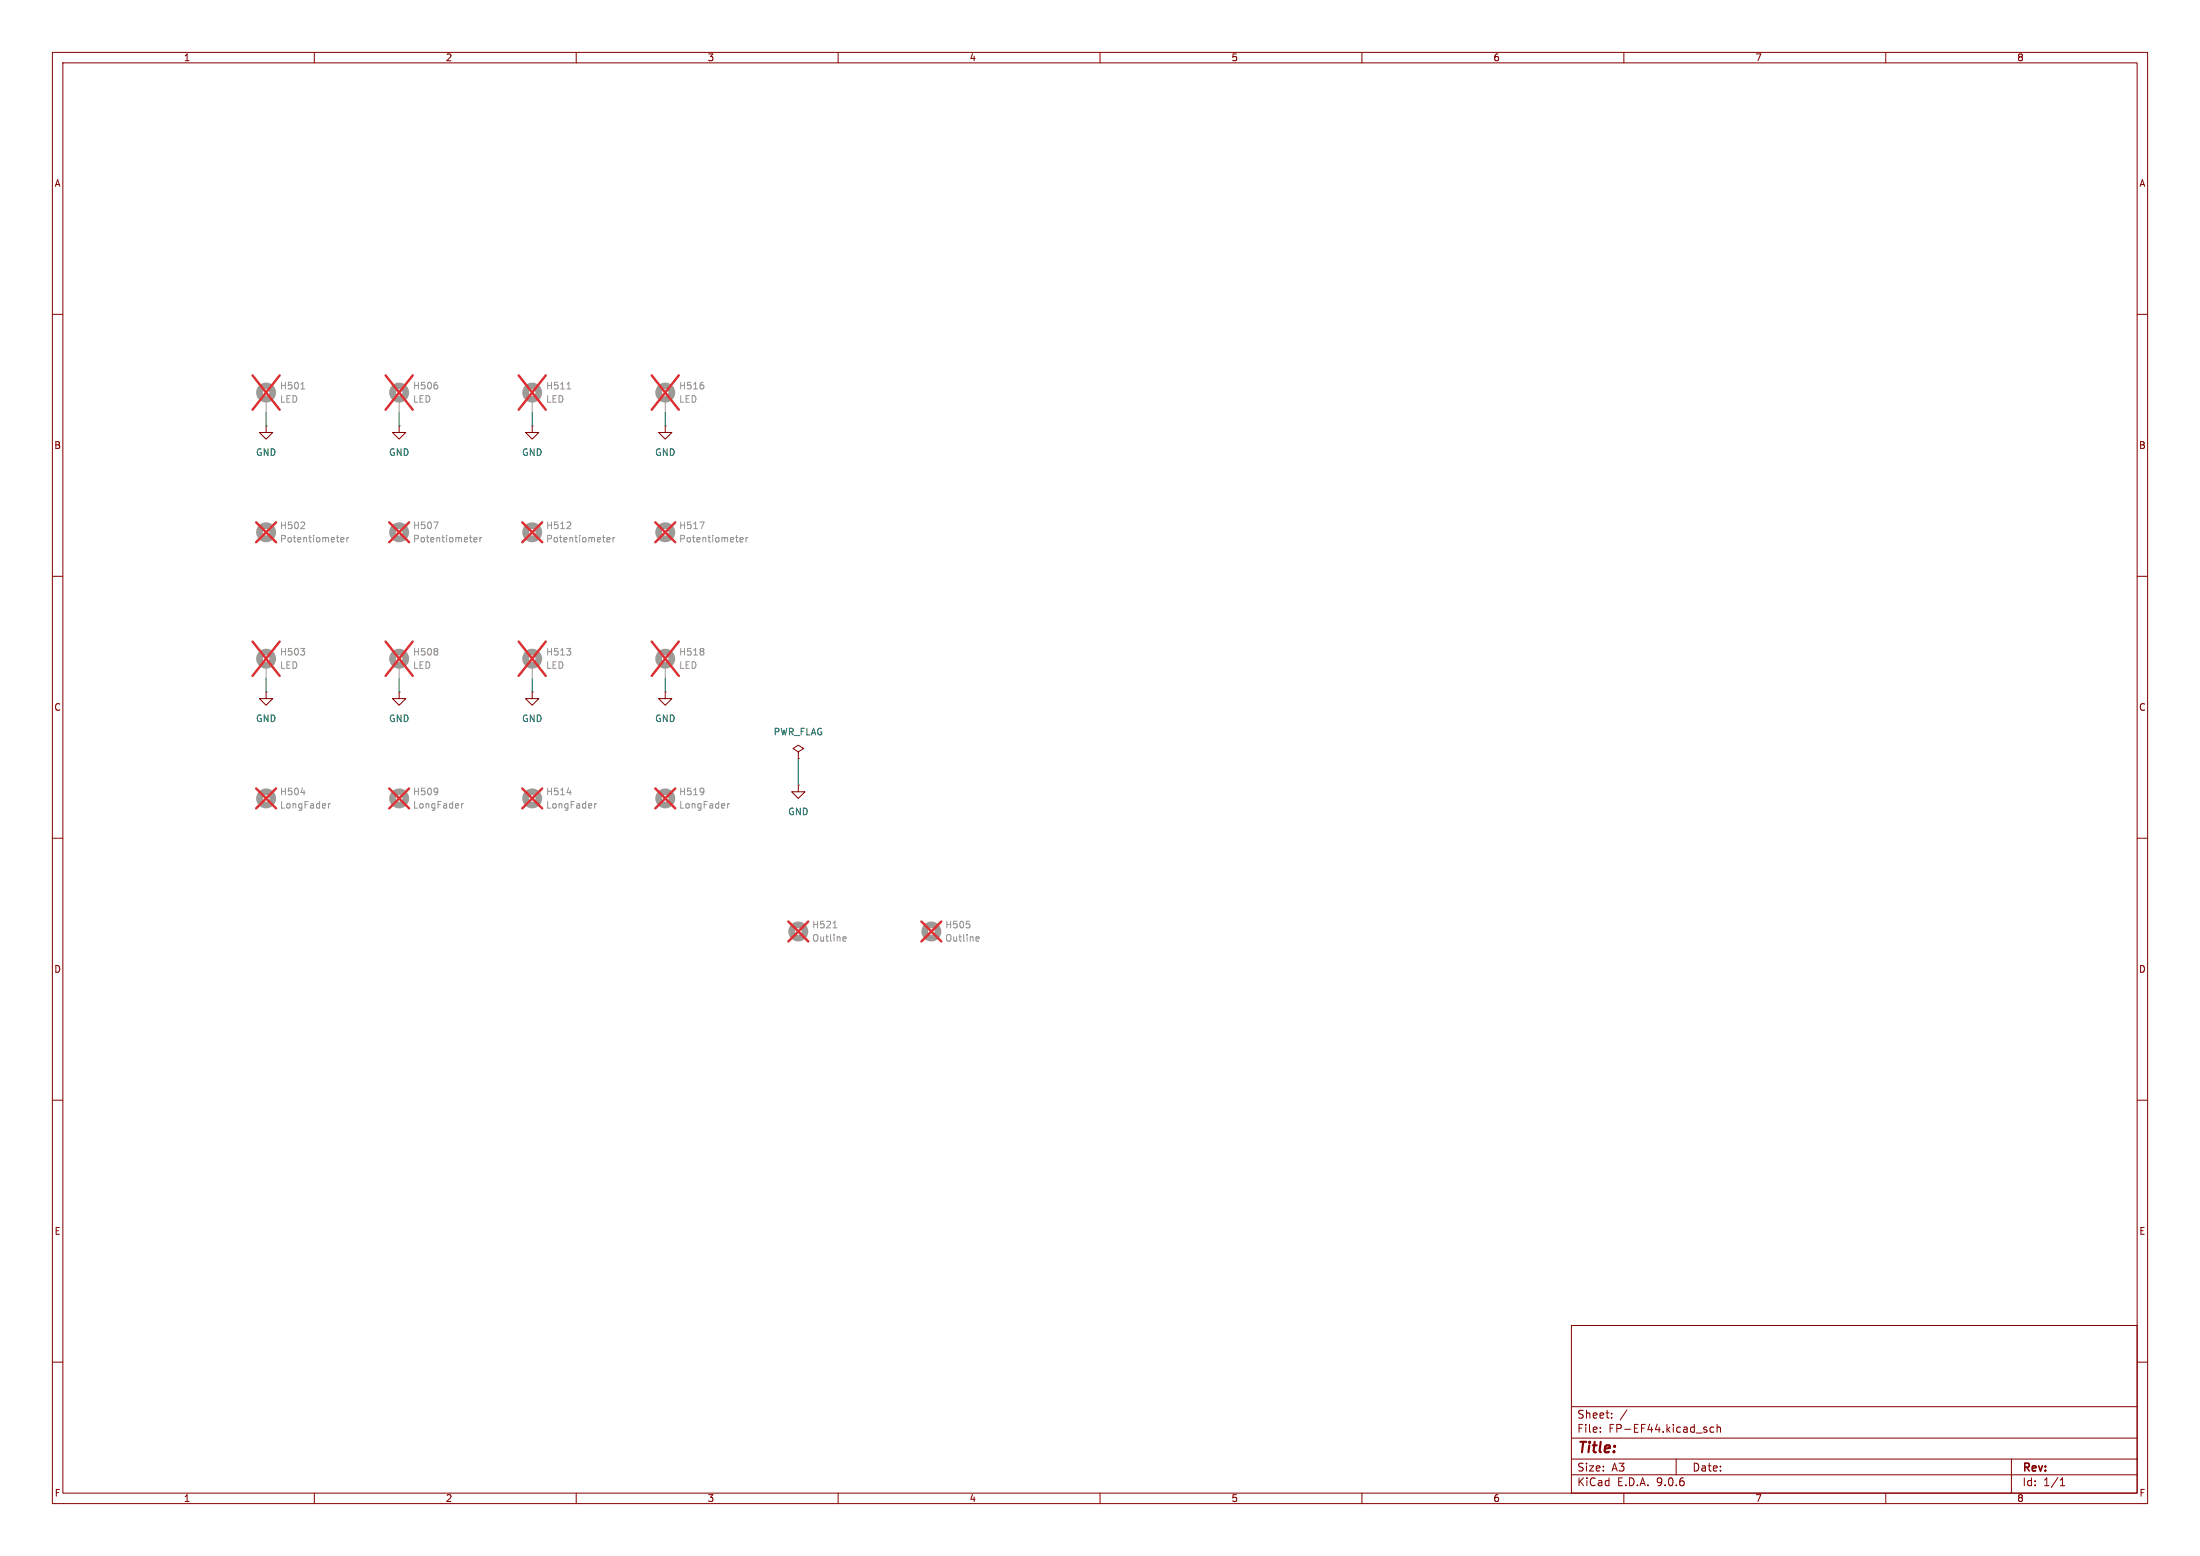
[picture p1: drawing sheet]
<svg xmlns="http://www.w3.org/2000/svg" width="420mm" height="297mm" viewBox="0 0 420 297" stroke-linecap="round" stroke-linejoin="round" font-family="sans-serif">
<g fill="none" stroke="#840000" stroke-width=".19">
<path d="M10 10h400v277h-400zM12 12h396v273h-396zM60 10v2M110 10v2M160 10v2M210 10v2M260 10v2M310 10v2M360 10v2M10 60h2M408 60h2M50.8 81.3v1.3h1.3l-1.3 1.2-1.3-1.2h1.3"/>
<path d="M50.8 81.3h.1M76.2 81.3v1.3h1.3l-1.3 1.2-1.3-1.2h1.3M76.2 81.3h.1M101.6 81.3v1.3h1.3l-1.3 1.2-1.3-1.2h1.3M101.6 81.3h.1M127 81.3v1.3h1.3l-1.3 1.2-1.3-1.2h1.3M127 81.3h.1M10 110h2M408 110h2M50.8 132.1v1.3h1.3l-1.3 1.2-1.3-1.2h1.3M50.8 132.1h.1M76.2 132.1v1.3h1.3l-1.3 1.2-1.3-1.2h1.3"/>
<path d="M76.2 132.1h.1M101.6 132.1v1.3h1.3l-1.3 1.2-1.3-1.2h1.3M101.6 132.1h.1M127 132.1v1.3h1.3l-1.3 1.2-1.3-1.2h1.3M127 132.1h.1M10 160h2M152.4 149.9v1.2h1.3l-1.3 1.3-1.3-1.3h1.3M152.4 149.9h.1M152.4 143.5l1-.6-1-.7-1 .7 1 .6v1.3M152.4 144.8h.1M408 160h2M10 210h2"/>
<path d="M408 210h2M300 253h108v32h-108zM10 260h2M300 278.5h108M300 274.5h108M300 268.5h108M305.5 273.2v.2M305.5 272.5v.1M307.7 270.5v.2M307.7 269.8v.1M310.6 269.1l-1.3 1.9M320 278.5v3"/>
<path d="M327.2 272.5l-.5-.1-.3 .3 .2 .6h.6M327.8 272.5l.2-.1 .4 .1v.9M327.8 271.9v1.5M384 278.5v6.5M408 260h2M60 285v2M110 285v2M160 285v2M210 285v2M260 285v2M300 281.5h108M310 285v2"/>
<path d="M360 285v2M393.3 283.6h.9M393.3 282.5l.4-.4v1.5"/>
</g>
<g fill="none" stroke="#9c9b98" stroke-width="1.3">
<circle cx="50.8" cy="74.9" r="1.27"/>
<circle cx="76.2" cy="74.9" r="1.27"/>
<circle cx="101.6" cy="74.9" r="1.27"/>
<circle cx="127" cy="74.9" r="1.27"/>
<circle cx="50.8" cy="101.6" r="1.27"/>
<circle cx="76.2" cy="101.6" r="1.27"/>
<circle cx="101.6" cy="101.6" r="1.27"/>
<circle cx="127" cy="101.6" r="1.27"/>
<circle cx="50.8" cy="125.7" r="1.27"/>
<circle cx="76.2" cy="125.7" r="1.27"/>
<circle cx="101.6" cy="125.7" r="1.27"/>
<circle cx="127" cy="125.7" r="1.27"/>
<circle cx="50.8" cy="152.4" r="1.27"/>
<circle cx="76.2" cy="152.4" r="1.27"/>
<circle cx="101.6" cy="152.4" r="1.27"/>
<circle cx="127" cy="152.4" r="1.27"/>
<circle cx="152.4" cy="177.8" r="1.27"/>
<circle cx="177.8" cy="177.8" r="1.27"/>
</g>
<g fill="none" stroke="#939391" stroke-width=".19">
<path d="M57.4 74.2h.8M83.5 73.6v.5M108.2 74.2h.8M134.3 73.6v.5M58.1 99.8v.4M82.8 99.6h.8l-.5 1.3M108.9 99.8v.4M133.6 99.6h.8l-.5 1.3M57.4 100.9h.8M65.1 103l.6-.1-.1-.2-.4-.1-.1 .2v.6h.5M66.2 102.6v.8M66.6 102.6l-.4 .2"/>
<path d="M90.5 103l.6-.1-.1-.2-.4-.1-.1 .2v.6h.5M91.6 102.6v.8M92 102.6l-.4 .2M108.2 100.9h.8M115.9 103l.6-.1-.1-.2-.4-.1-.1 .2v.6h.5M117 102.6v.8M117.4 102.6l-.4 .2M141.3 103l.6-.1-.1-.2-.4-.1-.1 .2v.6h.5M142.4 102.6v.8M142.8 102.6l-.4 .2M57.4 123.8h.8l-.5 .5M58.1 124.4v.5"/>
<path d="M83.5 123.9v.3M83.5 124.4v.5M108.2 123.8h.8l-.5 .5M108.9 124.4v.5M134.3 124.4v.5M134.3 123.9v.3M57.4 151.3h.8M62.7 153.4v.8M63.1 153.4l-.4 .2M83.5 150.6v.8M83.6 151l-.1 .1M88.1 153.4v.8"/>
<path d="M88.5 153.4l-.4 .2M108.2 151.3h.8M113.5 153.4v.8M113.9 153.4l-.4 .2M134.3 150.6v.8M134.4 151l-.1 .1M138.9 153.4v.8M139.3 153.4l-.4 .2M159 177.1h.8M161.1 178.8l.4 .1v.2l-.6 .1M161.5 179.6h-.4M185.1 176.4v.6"/>
<path d="M186.5 178.8l.4 .1v.2l-.6 .1M186.9 179.6h-.4"/>
</g>
<g fill="none" stroke="#e12e31" stroke-width=".46">
<path d="M48.2 71.7l5.2 6.5M53.4 71.7l-5.2 6.5M73.6 71.7l5.2 6.5M78.8 71.7l-5.2 6.5M99 71.7l5.2 6.5M104.2 71.7l-5.2 6.5M124.4 71.7l5.2 6.5M129.6 71.7l-5.2 6.5M48.9 99.7l3.8 3.8M52.7 99.7l-3.8 3.8M74.3 99.7l3.8 3.8M78.1 99.7l-3.8 3.8"/>
<path d="M99.7 99.7l3.8 3.8M103.5 99.7l-3.8 3.8M125.1 99.7l3.8 3.8M128.9 99.7l-3.8 3.8M48.2 122.5l5.2 6.5M53.4 122.5l-5.2 6.5M73.6 122.5l5.2 6.5M78.8 122.5l-5.2 6.5M99 122.5l5.2 6.5M104.2 122.5l-5.2 6.5M124.4 122.5l5.2 6.5M129.6 122.5l-5.2 6.5"/>
<path d="M48.9 150.5l3.8 3.8M52.7 150.5l-3.8 3.8M74.3 150.5l3.8 3.8M78.1 150.5l-3.8 3.8M99.7 150.5l3.8 3.8M103.5 150.5l-3.8 3.8M125.1 150.5l3.8 3.8M128.9 150.5l-3.8 3.8M150.5 175.9l3.8 3.8M154.3 175.9l-3.8 3.8M175.9 175.9l3.8 3.8M179.7 175.9l-3.8 3.8"/>
</g>
<path d="M50.8 76.2v2.5M76.2 76.2v2.5M101.6 76.2v2.5M127 76.2v2.5M50.8 127v2.5M76.2 127v2.5M101.6 127v2.5M127 127v2.5" fill="none" stroke="#9c9b98" stroke-width=".19"/>
<path d="M50.8 78.7v2.6M76.2 78.7v2.6M101.6 78.7v2.6M127 78.7v2.6M50.8 129.5v2.6M76.2 129.5v2.6M101.6 129.5v2.6M127 129.5v2.6M152.4 144.8v5.1" fill="none" stroke="#009600" stroke-width=".19"/>
<text font-size="2.8" fill="#840000" x="301" y="277.9">Title:</text>
<g font-size="2.1" fill="#840000">
<text x="301" y="273.7">File:</text>
<text x="301" y="271">Sheet:</text>
<text x="307.1" y="273.7">FP-EF44.kicad_sch</text>
<text x="301" y="281.1">Size:</text>
<text x="307.6" y="281.1">A3</text>
<text x="323" y="281.1">Date:</text>
<text x="386" y="281.3">Rev:</text>
<text x="301" y="283.9">KiCad</text>
<text x="308.7" y="283.9">E.D.A.</text>
<text x="316.3" y="283.9">9.0.6</text>
<text x="386" y="283.9">Id:</text>
<text x="390.1" y="283.9">1/1</text>
</g>
<g font-size="1.8" fill="#840000">
<text x="35" y="11.9">1</text>
<text x="85" y="11.9">2</text>
<text x="135" y="11.9">3</text>
<text x="185" y="11.9">4</text>
<text x="235" y="11.9">5</text>
<text x="285" y="11.9">6</text>
<text x="335" y="11.9">7</text>
<text x="385" y="11.9">8</text>
<text x="10.3" y="35.9">A</text>
<text x="408.3" y="35.9">A</text>
<text x="10.3" y="85.9">B</text>
<text x="408.2" y="85.9">B</text>
<text x="10.3" y="135.9">C</text>
<text x="408.2" y="135.9">C</text>
<text x="10.3" y="185.9">D</text>
<text x="408.2" y="185.9">D</text>
<text x="10.3" y="235.9">E</text>
<text x="408.3" y="235.9">E</text>
<text x="10.3" y="285.9">F</text>
<text x="35" y="286.9">1</text>
<text x="85" y="286.9">2</text>
<text x="135" y="286.9">3</text>
<text x="185" y="286.9">4</text>
<text x="235" y="286.9">5</text>
<text x="285" y="286.9">6</text>
<text x="335" y="286.9">7</text>
<text x="385" y="286.9">8</text>
<text x="408.3" y="285.9">F</text>
</g>
<g font-size="1.8" fill="#939391">
<text x="53.3" y="77.1">LED</text>
<text x="53.3" y="74.5">H501</text>
<text x="78.7" y="77.1">LED</text>
<text x="78.7" y="74.5">H506</text>
<text x="104.1" y="77.1">LED</text>
<text x="104.1" y="74.5">H511</text>
<text x="129.5" y="77.1">LED</text>
<text x="129.5" y="74.5">H516</text>
<text x="53.3" y="101.2">H502</text>
<text x="78.7" y="101.2">H507</text>
<text x="104.1" y="101.2">H512</text>
<text x="129.5" y="101.2">H517</text>
<text x="53.3" y="103.7">Potentiometer</text>
<text x="78.7" y="103.7">Potentiometer</text>
<text x="104.1" y="103.7">Potentiometer</text>
<text x="129.5" y="103.7">Potentiometer</text>
<text x="53.3" y="125.3">H503</text>
<text x="78.7" y="125.3">H508</text>
<text x="104.1" y="125.3">H513</text>
<text x="129.5" y="125.3">H518</text>
<text x="53.3" y="127.9">LED</text>
<text x="78.7" y="127.9">LED</text>
<text x="104.1" y="127.9">LED</text>
<text x="129.5" y="127.9">LED</text>
<text x="53.3" y="154.5">LongFader</text>
<text x="53.3" y="152">H504</text>
<text x="78.7" y="154.5">LongFader</text>
<text x="78.7" y="152">H509</text>
<text x="104.1" y="154.5">LongFader</text>
<text x="104.1" y="152">H514</text>
<text x="129.5" y="154.5">LongFader</text>
<text x="129.5" y="152">H519</text>
<text x="154.9" y="177.4">H521</text>
<text x="154.9" y="179.9">Outline</text>
<text x="180.3" y="177.4">H505</text>
<text x="180.3" y="179.9">Outline</text>
</g>
<g font-size="1.8" fill="#006464">
<text x="48.8" y="87.2">GND</text>
<text x="74.2" y="87.2">GND</text>
<text x="99.6" y="87.2">GND</text>
<text x="125" y="87.2">GND</text>
<text x="48.8" y="138">GND</text>
<text x="74.2" y="138">GND</text>
<text x="99.6" y="138">GND</text>
<text x="125" y="138">GND</text>
<text x="147.6" y="140.6">PWR_FLAG</text>
<text x="150.4" y="155.8">GND</text>
</g>
</svg>
